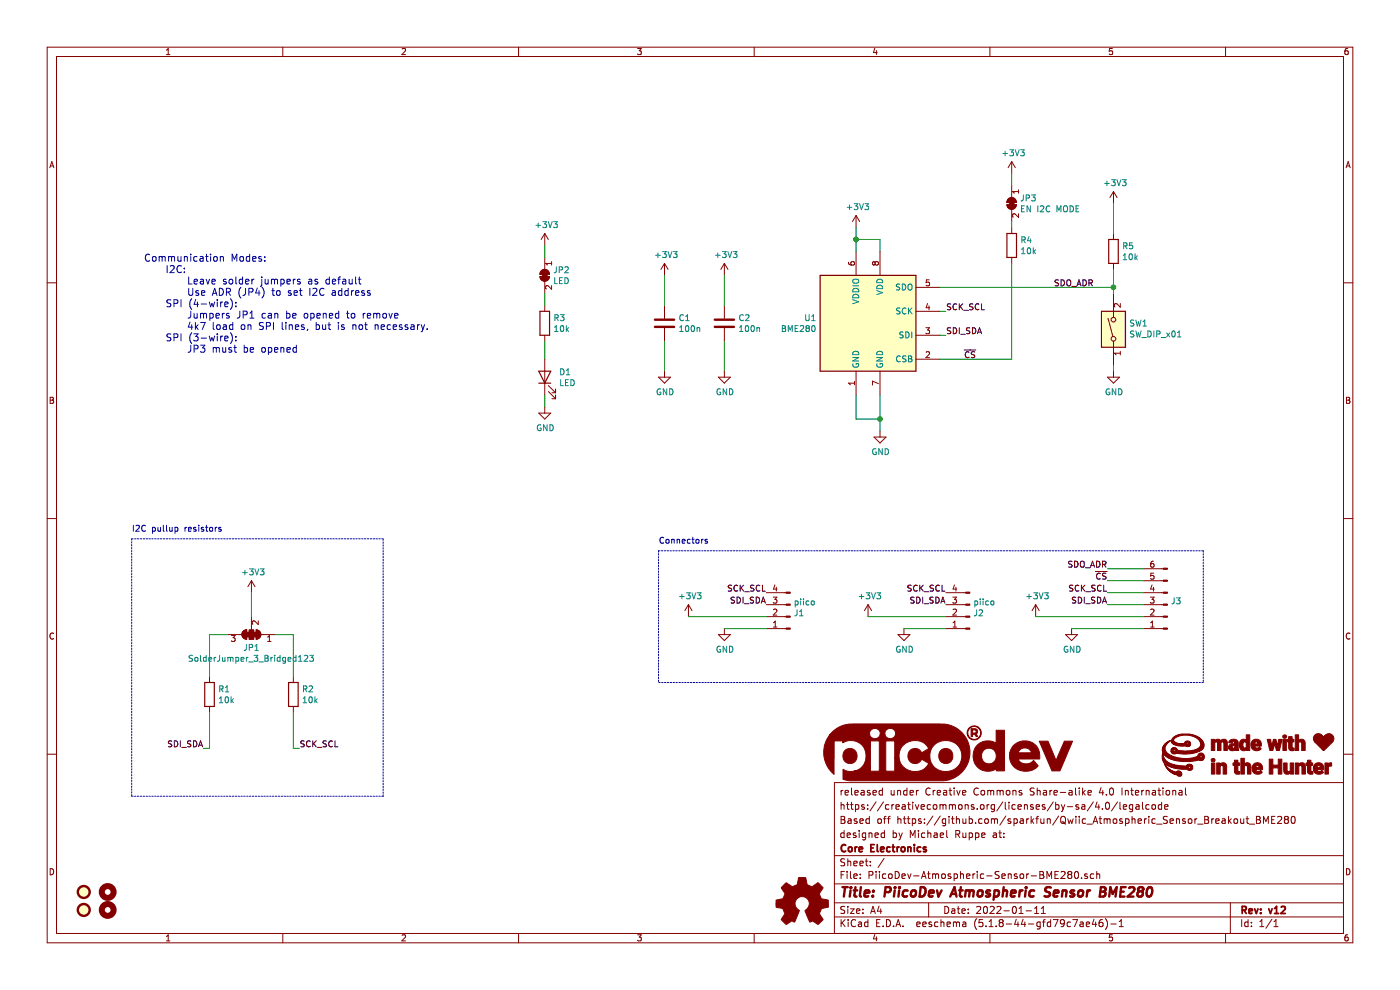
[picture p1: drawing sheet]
EESchema Schematic File Version 4
EELAYER 30 0
EELAYER END
$Descr A4 11693 8268
encoding utf-8
Sheet 1 1
Title "PiicoDev Atmospheric Sensor BME280"
Date "2022-01-11"
Rev "v12"
Comp "Core Electronics"
Comment1 "designed by Michael Ruppe at:"
Comment2 "Based off https://github.com/sparkfun/Qwiic_Atmospheric_Sensor_Breakout_BME280"
Comment3 "https://creativecommons.org/licenses/by-sa/4.0/legalcode"
Comment4 "released under Creative Commons Share-alike 4.0 International"
$EndDescr
$Comp
L Sensor:BME280 U1
U 1 1
P 7250 2700
F 0 "U1" H 6821 2746 50  0000 R CNN
F 1 "BME280" H 6821 2655 50  0000 R CNN
F 2 "Package_LGA:Bosch_LGA-8_2.5x2.5mm_P0.65mm_ClockwisePinNumbering" H 8750 2250 50  0001 C CNN
F 3 "https://ae-bst.resource.bosch.com/media/_tech/media/datasheets/BST-BME280-DS002.pdf" H 7250 2500 50  0001 C CNN
	1    7250 2700
	1    0    0    -1  
$EndComp
$Comp
L Device:C C2
U 1 1
P 6050 2700
F 0 "C2" H 6165 2746 50  0000 L CNN
F 1 "100n" H 6165 2655 50  0000 L CNN
F 2 "Capacitor_SMD:C_0402_1005Metric" H 6088 2550 50  0001 C CNN
F 3 "~" H 6050 2700 50  0001 C CNN
	1    6050 2700
	1    0    0    -1  
$EndComp
$Comp
L Device:C C1
U 1 1
P 5550 2700
F 0 "C1" H 5665 2746 50  0000 L CNN
F 1 "100n" H 5665 2655 50  0000 L CNN
F 2 "Capacitor_SMD:C_0402_1005Metric" H 5588 2550 50  0001 C CNN
F 3 "~" H 5550 2700 50  0001 C CNN
	1    5550 2700
	1    0    0    -1  
$EndComp
$Comp
L power:+3V3 #PWR0101
U 1 1
P 5550 2300
F 0 "#PWR0101" H 5550 2150 50  0001 C CNN
F 1 "+3V3" H 5565 2473 50  0000 C CNN
F 2 "" H 5550 2300 50  0001 C CNN
F 3 "" H 5550 2300 50  0001 C CNN
	1    5550 2300
	1    0    0    -1  
$EndComp
$Comp
L power:+3V3 #PWR0102
U 1 1
P 6050 2300
F 0 "#PWR0102" H 6050 2150 50  0001 C CNN
F 1 "+3V3" H 6065 2473 50  0000 C CNN
F 2 "" H 6050 2300 50  0001 C CNN
F 3 "" H 6050 2300 50  0001 C CNN
	1    6050 2300
	1    0    0    -1  
$EndComp
Wire Wire Line
	6050 2300 6050 2550
Wire Wire Line
	5550 2550 5550 2300
$Comp
L power:GND #PWR0103
U 1 1
P 5550 3100
F 0 "#PWR0103" H 5550 2850 50  0001 C CNN
F 1 "GND" H 5555 2927 50  0000 C CNN
F 2 "" H 5550 3100 50  0001 C CNN
F 3 "" H 5550 3100 50  0001 C CNN
	1    5550 3100
	1    0    0    -1  
$EndComp
$Comp
L power:GND #PWR0104
U 1 1
P 6050 3100
F 0 "#PWR0104" H 6050 2850 50  0001 C CNN
F 1 "GND" H 6055 2927 50  0000 C CNN
F 2 "" H 6050 3100 50  0001 C CNN
F 3 "" H 6050 3100 50  0001 C CNN
	1    6050 3100
	1    0    0    -1  
$EndComp
Wire Wire Line
	6050 3100 6050 2850
Wire Wire Line
	5550 2850 5550 3100
$Comp
L power:+3V3 #PWR0105
U 1 1
P 7150 1900
F 0 "#PWR0105" H 7150 1750 50  0001 C CNN
F 1 "+3V3" H 7165 2073 50  0000 C CNN
F 2 "" H 7150 1900 50  0001 C CNN
F 3 "" H 7150 1900 50  0001 C CNN
	1    7150 1900
	1    0    0    -1  
$EndComp
Wire Wire Line
	7150 2100 7150 2000
Wire Wire Line
	7150 2000 7350 2000
Connection ~ 7150 2000
Wire Wire Line
	7150 2000 7150 1900
Wire Wire Line
	7350 2000 7350 2100
$Comp
L power:GND #PWR0106
U 1 1
P 7350 3600
F 0 "#PWR0106" H 7350 3350 50  0001 C CNN
F 1 "GND" H 7355 3427 50  0000 C CNN
F 2 "" H 7350 3600 50  0001 C CNN
F 3 "" H 7350 3600 50  0001 C CNN
	1    7350 3600
	1    0    0    -1  
$EndComp
Wire Wire Line
	7350 3600 7350 3500
Wire Wire Line
	7350 3500 7150 3500
Wire Wire Line
	7150 3500 7150 3300
Connection ~ 7350 3500
Wire Wire Line
	7350 3500 7350 3300
$Comp
L Jumper:SolderJumper_2_Bridged JP3
U 1 1
P 8450 1700
F 0 "JP3" V 8404 1768 50  0000 L CNN
F 1 "EN I2C MODE" V 8495 1768 50  0000 L CNN
F 2 "CoreElectronics_Components:SolderJumper-2_P1.3mm_Bridged_RoundedPad1.0x1.5mm" H 8450 1700 50  0001 C CNN
F 3 "~" H 8450 1700 50  0001 C CNN
	1    8450 1700
	0    1    1    0   
$EndComp
$Comp
L Device:R R4
U 1 1
P 8450 2050
F 0 "R4" H 8520 2096 50  0000 L CNN
F 1 "10k" H 8520 2005 50  0000 L CNN
F 2 "Resistor_SMD:R_0402_1005Metric" V 8380 2050 50  0001 C CNN
F 3 "~" H 8450 2050 50  0001 C CNN
	1    8450 2050
	1    0    0    -1  
$EndComp
Wire Wire Line
	8450 1900 8450 1850
Wire Wire Line
	8450 2200 8450 3000
Wire Wire Line
	8450 3000 7850 3000
$Comp
L power:+3V3 #PWR0107
U 1 1
P 8450 1450
F 0 "#PWR0107" H 8450 1300 50  0001 C CNN
F 1 "+3V3" H 8465 1623 50  0000 C CNN
F 2 "" H 8450 1450 50  0001 C CNN
F 3 "" H 8450 1450 50  0001 C CNN
	1    8450 1450
	1    0    0    -1  
$EndComp
Wire Wire Line
	8450 1450 8450 1550
$Comp
L Jumper:SolderJumper_2_Bridged JP2
U 1 1
P 4550 2300
F 0 "JP2" V 4504 2368 50  0000 L CNN
F 1 "LED" V 4595 2368 50  0000 L CNN
F 2 "CoreElectronics_Components:SolderJumper-2_P1.3mm_Bridged_RoundedPad1.0x1.5mm" H 4550 2300 50  0001 C CNN
F 3 "~" H 4550 2300 50  0001 C CNN
	1    4550 2300
	0    1    1    0   
$EndComp
$Comp
L Device:LED D1
U 1 1
P 4550 3150
F 0 "D1" V 4589 3032 50  0000 R CNN
F 1 "LED" V 4498 3032 50  0000 R CNN
F 2 "LED_SMD:LED_0603_1608Metric" H 4550 3150 50  0001 C CNN
F 3 "~" H 4550 3150 50  0001 C CNN
	1    4550 3150
	0    -1   -1   0   
$EndComp
$Comp
L Device:R R3
U 1 1
P 4550 2700
F 0 "R3" H 4620 2746 50  0000 L CNN
F 1 "10k" H 4620 2655 50  0000 L CNN
F 2 "Resistor_SMD:R_0402_1005Metric" V 4480 2700 50  0001 C CNN
F 3 "~" H 4550 2700 50  0001 C CNN
	1    4550 2700
	1    0    0    -1  
$EndComp
Wire Wire Line
	4550 3000 4550 2850
Wire Wire Line
	4550 2550 4550 2450
$Comp
L power:+3V3 #PWR0108
U 1 1
P 4550 2050
F 0 "#PWR0108" H 4550 1900 50  0001 C CNN
F 1 "+3V3" H 4565 2223 50  0000 C CNN
F 2 "" H 4550 2050 50  0001 C CNN
F 3 "" H 4550 2050 50  0001 C CNN
	1    4550 2050
	1    0    0    -1  
$EndComp
$Comp
L power:GND #PWR0109
U 1 1
P 4550 3400
F 0 "#PWR0109" H 4550 3150 50  0001 C CNN
F 1 "GND" H 4555 3227 50  0000 C CNN
F 2 "" H 4550 3400 50  0001 C CNN
F 3 "" H 4550 3400 50  0001 C CNN
	1    4550 3400
	1    0    0    -1  
$EndComp
Wire Wire Line
	4550 3400 4550 3300
Wire Wire Line
	4550 2150 4550 2050
$Comp
L Device:R R5
U 1 1
P 9300 2100
F 0 "R5" H 9370 2146 50  0000 L CNN
F 1 "10k" H 9370 2055 50  0000 L CNN
F 2 "Resistor_SMD:R_0402_1005Metric" V 9230 2100 50  0001 C CNN
F 3 "~" H 9300 2100 50  0001 C CNN
	1    9300 2100
	1    0    0    -1  
$EndComp
$Comp
L power:+3V3 #PWR0110
U 1 1
P 9300 1700
F 0 "#PWR0110" H 9300 1550 50  0001 C CNN
F 1 "+3V3" H 9315 1873 50  0000 C CNN
F 2 "" H 9300 1700 50  0001 C CNN
F 3 "" H 9300 1700 50  0001 C CNN
	1    9300 1700
	1    0    0    -1  
$EndComp
Wire Wire Line
	9300 1700 9300 1950
$Comp
L power:GND #PWR0111
U 1 1
P 9300 3100
F 0 "#PWR0111" H 9300 2850 50  0001 C CNN
F 1 "GND" H 9305 2927 50  0000 C CNN
F 2 "" H 9300 3100 50  0001 C CNN
F 3 "" H 9300 3100 50  0001 C CNN
	1    9300 3100
	1    0    0    -1  
$EndComp
Text Label 7900 2600 0    50   ~ 0
SCK_SCL
Text Label 7900 2800 0    50   ~ 0
SDI_SDA
Wire Wire Line
	7900 2800 7850 2800
Wire Wire Line
	7850 2600 7900 2600
Text Label 8800 2400 0    50   ~ 0
SDO_ADR
$Comp
L Jumper:SolderJumper_3_Bridged123 JP1
U 1 1
P 2100 5300
F 0 "JP1" H 2100 5413 50  0000 C CNN
F 1 "SolderJumper_3_Bridged123" H 2100 5504 50  0000 C CNN
F 2 "CoreElectronics_Components:SolderJumper-3_P1.3mm_Closed_RoundedPad1.0x1.5mm_NumberLabels" H 2100 5300 50  0001 C CNN
F 3 "~" H 2100 5300 50  0001 C CNN
	1    2100 5300
	-1   0    0    1   
$EndComp
$Comp
L power:+3V3 #PWR0112
U 1 1
P 2100 4950
F 0 "#PWR0112" H 2100 4800 50  0001 C CNN
F 1 "+3V3" H 2115 5123 50  0000 C CNN
F 2 "" H 2100 4950 50  0001 C CNN
F 3 "" H 2100 4950 50  0001 C CNN
	1    2100 4950
	1    0    0    -1  
$EndComp
Wire Wire Line
	2100 5150 2100 4950
$Comp
L Device:R R1
U 1 1
P 1750 5800
F 0 "R1" H 1820 5846 50  0000 L CNN
F 1 "10k" H 1820 5755 50  0000 L CNN
F 2 "Resistor_SMD:R_0402_1005Metric" V 1680 5800 50  0001 C CNN
F 3 "~" H 1750 5800 50  0001 C CNN
	1    1750 5800
	1    0    0    -1  
$EndComp
$Comp
L Device:R R2
U 1 1
P 2450 5800
F 0 "R2" H 2520 5846 50  0000 L CNN
F 1 "10k" H 2520 5755 50  0000 L CNN
F 2 "Resistor_SMD:R_0402_1005Metric" V 2380 5800 50  0001 C CNN
F 3 "~" H 2450 5800 50  0001 C CNN
	1    2450 5800
	1    0    0    -1  
$EndComp
Wire Wire Line
	2450 5650 2450 5300
Wire Wire Line
	2450 5300 2300 5300
Wire Wire Line
	1900 5300 1750 5300
Wire Wire Line
	1750 5300 1750 5650
Text Label 1700 6250 2    50   ~ 0
SDI_SDA
Wire Wire Line
	1700 6250 1750 6250
Wire Wire Line
	1750 6250 1750 5950
Text Label 2500 6250 0    50   ~ 0
SCK_SCL
Wire Wire Line
	2500 6250 2450 6250
Wire Wire Line
	2450 6250 2450 5950
$Comp
L Connector:Conn_01x04_Male J2
U 1 1
P 8100 5150
F 0 "J2" H 8072 5124 50  0000 R CNN
F 1 "piico" H 8072 5033 50  0000 R CNN
F 2 "Connector_JST:JST_SH_SM04B-SRSS-TB_1x04-1MP_P1.00mm_Horizontal" H 8100 5150 50  0001 C CNN
F 3 "~" H 8100 5150 50  0001 C CNN
	1    8100 5150
	-1   0    0    1   
$EndComp
$Comp
L power:+3V3 #PWR0113
U 1 1
P 7250 5150
F 0 "#PWR0113" H 7250 5000 50  0001 C CNN
F 1 "+3V3" H 7265 5323 50  0000 C CNN
F 2 "" H 7250 5150 50  0001 C CNN
F 3 "" H 7250 5150 50  0001 C CNN
	1    7250 5150
	1    0    0    -1  
$EndComp
$Comp
L power:GND #PWR0114
U 1 1
P 7550 5250
F 0 "#PWR0114" H 7550 5000 50  0001 C CNN
F 1 "GND" H 7555 5077 50  0000 C CNN
F 2 "" H 7550 5250 50  0001 C CNN
F 3 "" H 7550 5250 50  0001 C CNN
	1    7550 5250
	1    0    0    -1  
$EndComp
Wire Wire Line
	7550 5250 7900 5250
Wire Wire Line
	7250 5150 7900 5150
Text Label 7900 4950 2    50   ~ 0
SCK_SCL
Text Label 7900 5050 2    50   ~ 0
SDI_SDA
$Comp
L Connector:Conn_01x04_Male J1
U 1 1
P 6600 5150
F 0 "J1" H 6572 5124 50  0000 R CNN
F 1 "piico" H 6572 5033 50  0000 R CNN
F 2 "Connector_JST:JST_SH_SM04B-SRSS-TB_1x04-1MP_P1.00mm_Horizontal" H 6600 5150 50  0001 C CNN
F 3 "~" H 6600 5150 50  0001 C CNN
	1    6600 5150
	-1   0    0    1   
$EndComp
$Comp
L power:+3V3 #PWR0115
U 1 1
P 5750 5150
F 0 "#PWR0115" H 5750 5000 50  0001 C CNN
F 1 "+3V3" H 5765 5323 50  0000 C CNN
F 2 "" H 5750 5150 50  0001 C CNN
F 3 "" H 5750 5150 50  0001 C CNN
	1    5750 5150
	1    0    0    -1  
$EndComp
$Comp
L power:GND #PWR0116
U 1 1
P 6050 5250
F 0 "#PWR0116" H 6050 5000 50  0001 C CNN
F 1 "GND" H 6055 5077 50  0000 C CNN
F 2 "" H 6050 5250 50  0001 C CNN
F 3 "" H 6050 5250 50  0001 C CNN
	1    6050 5250
	1    0    0    -1  
$EndComp
Wire Wire Line
	6050 5250 6400 5250
Wire Wire Line
	5750 5150 6400 5150
Text Label 6400 4950 2    50   ~ 0
SCK_SCL
Text Label 6400 5050 2    50   ~ 0
SDI_SDA
$Comp
L power:+3V3 #PWR0117
U 1 1
P 8650 5150
F 0 "#PWR0117" H 8650 5000 50  0001 C CNN
F 1 "+3V3" H 8665 5323 50  0000 C CNN
F 2 "" H 8650 5150 50  0001 C CNN
F 3 "" H 8650 5150 50  0001 C CNN
	1    8650 5150
	1    0    0    -1  
$EndComp
$Comp
L power:GND #PWR0118
U 1 1
P 8950 5250
F 0 "#PWR0118" H 8950 5000 50  0001 C CNN
F 1 "GND" H 8955 5077 50  0000 C CNN
F 2 "" H 8950 5250 50  0001 C CNN
F 3 "" H 8950 5250 50  0001 C CNN
	1    8950 5250
	1    0    0    -1  
$EndComp
Wire Wire Line
	8950 5250 9550 5250
Wire Wire Line
	8650 5150 9550 5150
Text Label 9250 4950 2    50   ~ 0
SCK_SCL
Text Label 9250 5050 2    50   ~ 0
SDI_SDA
Wire Notes Line
	10050 5700 5500 5700
Text Notes 5500 4550 0    50   ~ 0
Connectors
Wire Notes Line
	1100 4500 1100 6650
Wire Notes Line
	1100 6650 3200 6650
Wire Notes Line
	3200 6650 3200 4500
Wire Notes Line
	3200 4500 1100 4500
Text Notes 1100 4450 0    50   ~ 0
I2C pullup resistors
$Comp
L Mechanical:MountingHole H2
U 1 1
P 900 7600
F 0 "H2" H 1000 7646 50  0001 L CNN
F 1 " " H 1000 7555 50  0001 L CNN
F 2 "MountingHole:MountingHole_2.7mm_M2.5" H 900 7600 50  0001 C CNN
F 3 "~" H 900 7600 50  0001 C CNN
	1    900  7600
	1    0    0    -1  
$EndComp
$Comp
L Mechanical:MountingHole H1
U 1 1
P 900 7450
F 0 "H1" H 1000 7496 50  0001 L CNN
F 1 " " H 1000 7405 50  0001 L CNN
F 2 "MountingHole:MountingHole_2.7mm_M2.5" H 900 7450 50  0001 C CNN
F 3 "~" H 900 7450 50  0001 C CNN
	1    900  7450
	1    0    0    -1  
$EndComp
$Comp
L Mechanical:Fiducial FID1
U 1 1
P 700 7450
F 0 "FID1" H 785 7496 50  0001 L CNN
F 1 "Fiducial" H 785 7405 50  0001 L CNN
F 2 "Fiducial:Fiducial_1mm_Mask2mm" H 700 7450 50  0001 C CNN
F 3 "~" H 700 7450 50  0001 C CNN
	1    700  7450
	1    0    0    -1  
$EndComp
$Comp
L Mechanical:Fiducial FID2
U 1 1
P 700 7600
F 0 "FID2" H 785 7646 50  0001 L CNN
F 1 "Fiducial" H 785 7555 50  0001 L CNN
F 2 "Fiducial:Fiducial_1mm_Mask2mm" H 700 7600 50  0001 C CNN
F 3 "~" H 700 7600 50  0001 C CNN
	1    700  7600
	1    0    0    -1  
$EndComp
Wire Wire Line
	9250 5050 9550 5050
Wire Wire Line
	9550 4950 9250 4950
Text Label 9250 4750 2    50   ~ 0
SDO_ADR
Wire Wire Line
	9250 4750 9550 4750
Text Label 8050 3000 0    50   ~ 0
~CS
Text Label 9250 4850 2    50   ~ 0
~CS
Wire Wire Line
	9250 4850 9550 4850
Wire Notes Line
	5500 4600 10050 4600
Wire Notes Line
	10050 4600 10050 5700
Wire Notes Line
	5500 4600 5500 5700
$Comp
L Connector:Conn_01x06_Male J3
U 1 1
P 9750 5050
F 0 "J3" H 9722 5024 50  0000 R CNN
F 1 " " H 9722 4933 50  0000 R CNN
F 2 "CoreElectronics_Connectors:PinHeader_1x06_P2.54mm_Vertical_no-silk" H 9750 5050 50  0001 C CNN
F 3 "~" H 9750 5050 50  0001 C CNN
	1    9750 5050
	-1   0    0    1   
$EndComp
$Comp
L Graphic:Logo_Open_Hardware_Small LOGO1
U 1 1
P 6700 7550
F 0 "LOGO1" H 6700 7825 50  0001 C CNN
F 1 "Logo_Open_Hardware_Small" H 6700 7325 50  0001 C CNN
F 2 "CoreElectronics_Artwork:oshw" H 6700 7550 50  0001 C CNN
F 3 "~" H 6700 7550 50  0001 C CNN
	1    6700 7550
	1    0    0    -1  
$EndComp
$Comp
L CoreElectronics_Artwork:LOGO_PiicoDev G2
U 1 1
P 8000 6300
F 0 "G2" H 8000 6167 60  0001 C CNN
F 1 "LOGO_piico" H 8000 6433 60  0001 C CNN
F 2 "CoreElectronics_Artwork:piicodev_logo_14.2x3.4mm" H 8000 6300 50  0001 C CNN
F 3 "" H 8000 6300 50  0001 C CNN
	1    8000 6300
	1    0    0    -1  
$EndComp
Text Notes 1200 3050 0    59   ~ 0
Communication Modes:\n    I2C:\n        Leave solder jumpers as default\n        Use ADR (JP4) to set I2C address\n    SPI (4-wire):\n        Jumpers JP1 can be opened to remove\n        4k7 load on SPI lines, but is not necessary.\n    SPI (3-wire):\n        JP3 must be opened\n      
$Comp
L Switch:SW_DIP_x01 SW1
U 1 1
P 9300 2750
F 0 "SW1" V 9346 2620 50  0000 R CNN
F 1 "SW_DIP_x01" V 9255 2620 50  0000 R CNN
F 2 "CoreElectronics_Components:SW_DIP_x01_Slide_CHS-01A1" H 9300 2750 50  0001 C CNN
F 3 "~" H 9300 2750 50  0001 C CNN
	1    9300 2750
	0    -1   -1   0   
$EndComp
Wire Wire Line
	7850 2400 9300 2400
Wire Wire Line
	9300 2250 9300 2400
Wire Wire Line
	9300 2400 9300 2450
Connection ~ 9300 2400
Wire Wire Line
	9300 3050 9300 3100
$Comp
L CoreElectronics_Artwork:LOGO_made-with-love G3
U 1 1
P 10600 6300
F 0 "G3" H 10600 6094 60  0001 C CNN
F 1 "LOGO_made-with-love" H 10600 6506 60  0001 C CNN
F 2 "CoreElectronics_Artwork:piicodev_logo_14.2x3.4mm" H 10450 6300 50  0001 C CNN
F 3 "" H 10450 6300 50  0001 C CNN
	1    10600 6300
	1    0    0    -1  
$EndComp
$Comp
L CoreElectronics_Artwork:LOGO_CoreElectronics_no-text G1
U 1 1
P 9900 6300
F 0 "G1" H 9900 6094 60  0001 C CNN
F 1 "LOGO_CoreElectronics_no-text" H 9900 6506 60  0001 C CNN
F 2 "CoreElectronics_Artwork:CoreElectronics_logo_5mm" H 9900 6300 50  0001 C CNN
F 3 "" H 9900 6300 50  0001 C CNN
	1    9900 6300
	1    0    0    -1  
$EndComp
$EndSCHEMATC
